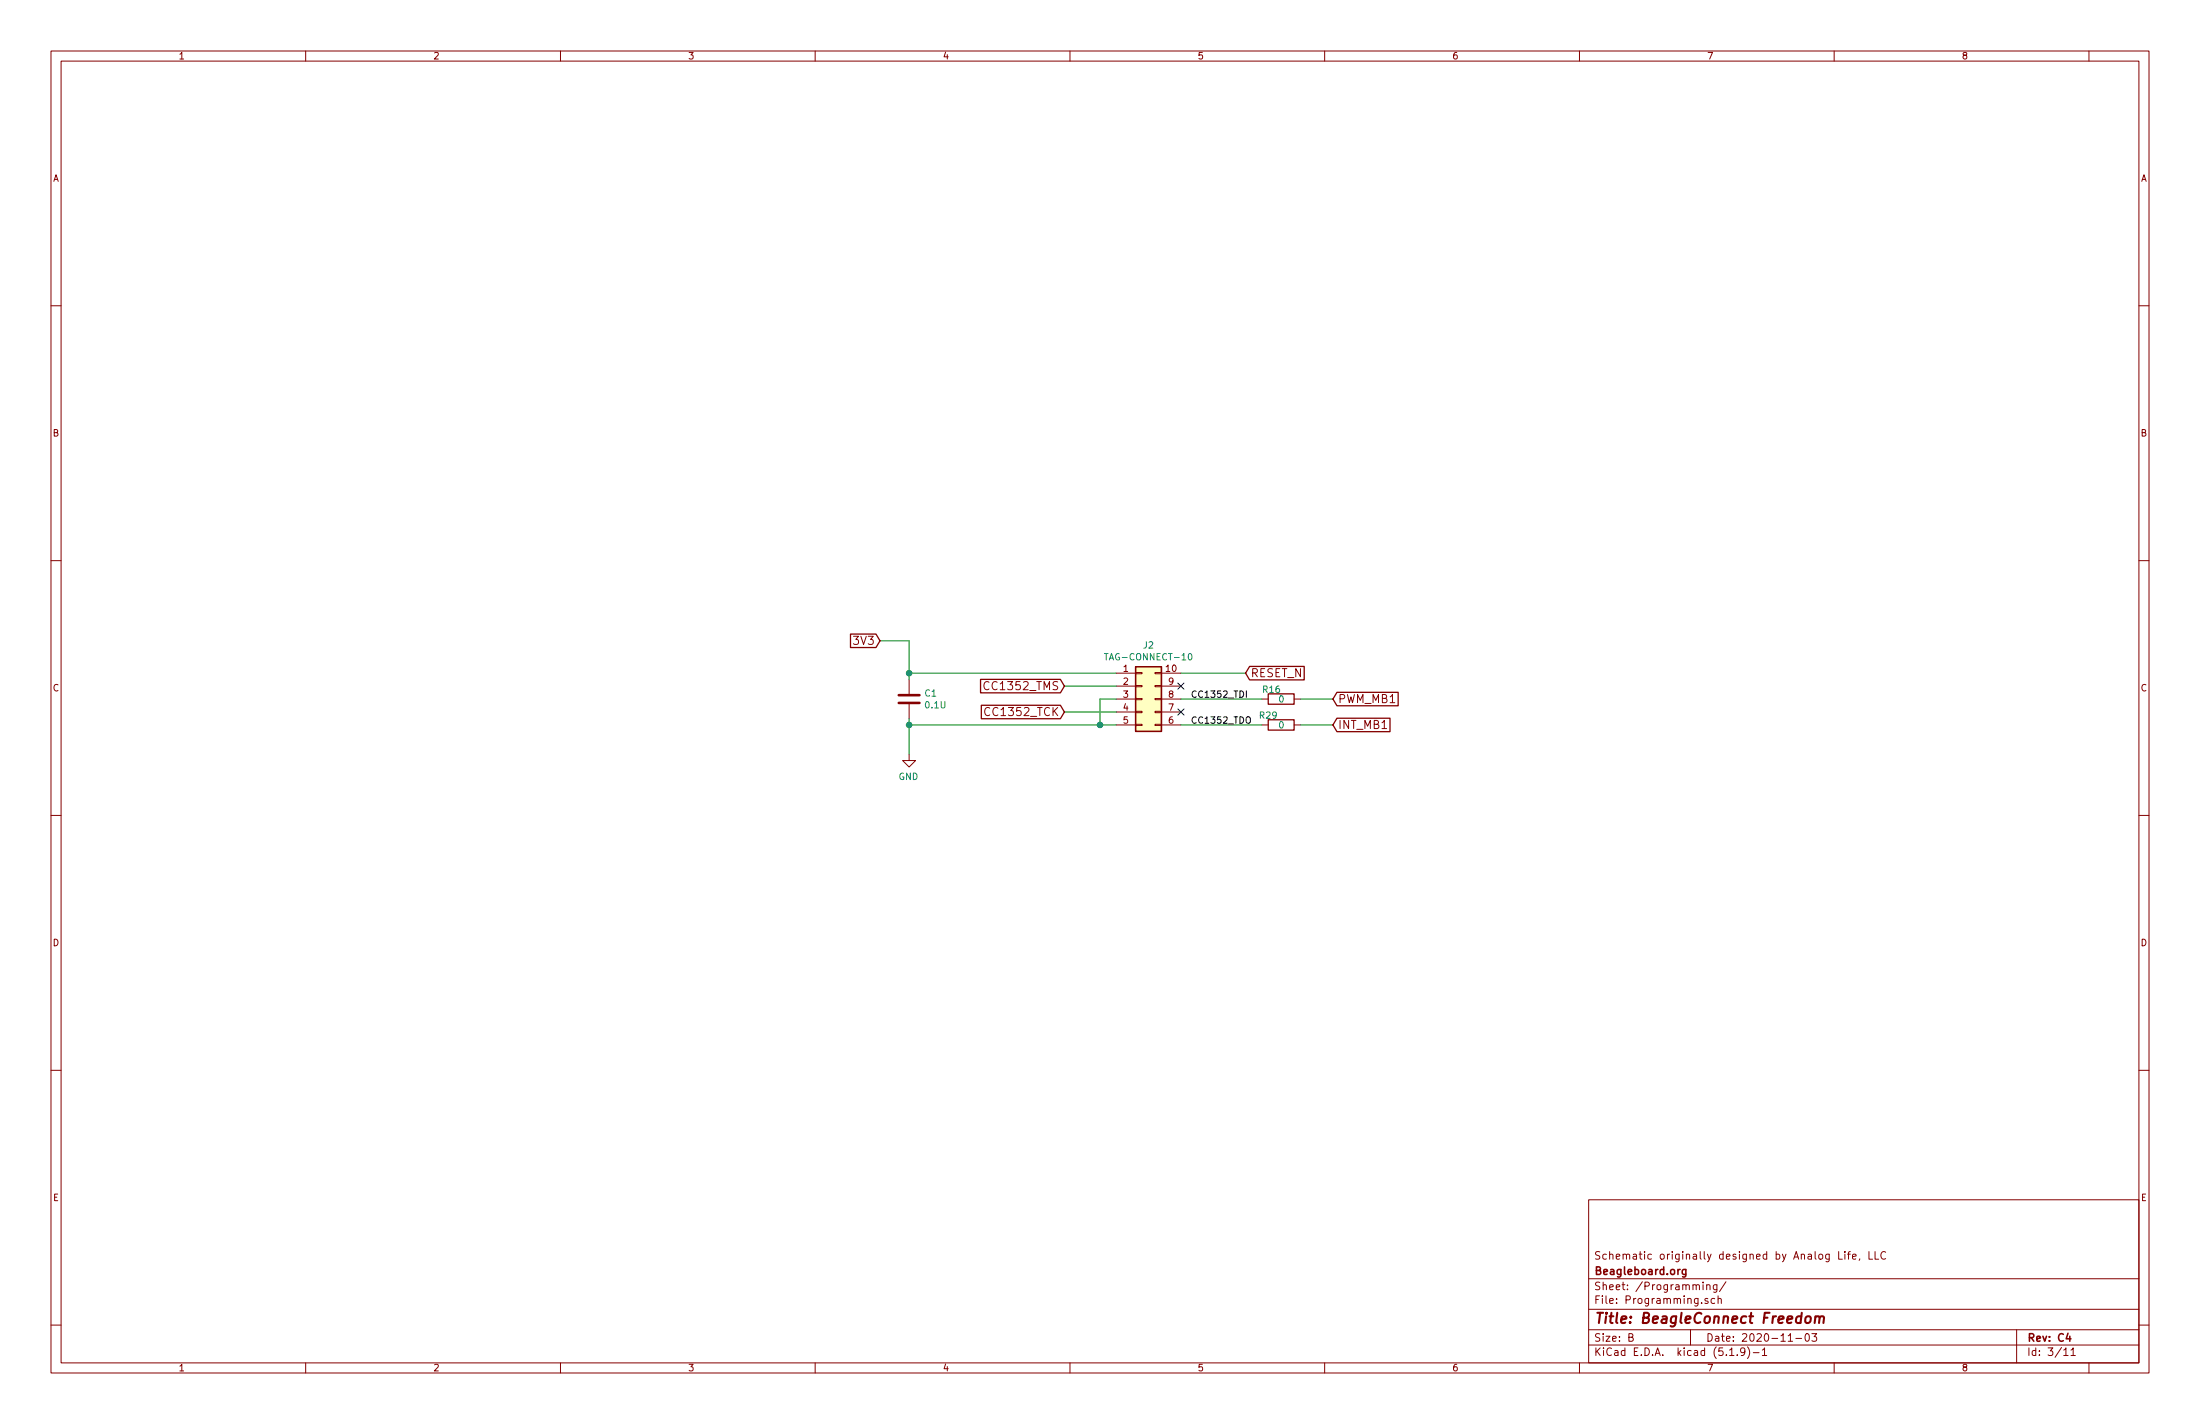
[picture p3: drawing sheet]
EESchema Schematic File Version 4
EELAYER 30 0
EELAYER END
$Descr B 17000 11000
encoding utf-8
Sheet 3 11
Title "BeagleConnect Freedom"
Date "2020-11-03"
Rev "C4"
Comp "Beagleboard.org"
Comment1 "Schematic originally designed by Analog Life, LLC"
Comment2 ""
Comment3 ""
Comment4 ""
$EndDescr
$Comp
L Device:C C?
U 1 1
P 7025 5400
AR Path="/5D08E161" Ref="C?"  Part="1" 
AR Path="/5D062DFA/5D08E161" Ref="C1"  Part="1" 
F 0 "C1" H 7140 5446 50  0000 L CNN
F 1 "0.1U" H 7140 5355 50  0000 L CNN
F 2 "Capacitor_SMD:C_0402_1005Metric" H 7063 5250 50  0001 C CNN
F 3 "~" H 7025 5400 50  0001 C CNN
F 4 "CAP CER 0.1UF 10V X5R 0402" H 7025 5400 50  0001 C CNN "Description"
F 5 "https://www.digikey.com/product-detail/en/samsung-electro-mechanics/CL05A104MP5NNNC/1276-1443-1-ND/3889529" H 7025 5400 50  0001 C CNN "Link1"
F 6 "CL05A104MP5NNNC" H 7025 5400 50  0001 C CNN "MPN1"
F 7 "$0.00315" H 7025 5400 50  0001 C CNN "Standard Price"
F 8 "Samsung Electro-Mechanics" H 7025 5400 50  0001 C CNN "Vendor1"
F 9 "CAP CER 0.1UF 10V X5R 0402" H 7025 5400 50  0001 C CNN "Short Description"
F 10 "" H 7025 5400 50  0001 C CNN "Population"
F 11 "302011121" H 7025 5400 50  0001 C CNN "Seeed PN"
F 12 "CC0402KRX5R6BB104" H 7025 5400 50  0001 C CNN "MPN2"
F 13 "YAGEO" H 7025 5400 50  0001 C CNN "Vendor2"
F 14 "SMD CAP Ceramic 100nF-10V-10%-X5R;0402" H 7025 5400 50  0001 C CNN "Seeed Description"
	1    7025 5400
	1    0    0    -1  
$EndComp
Wire Wire Line
	7025 5200 7025 5250
Connection ~ 7025 5200
Wire Wire Line
	7025 5200 8625 5200
Wire Wire Line
	8625 5300 8225 5300
$Comp
L Connector_Generic:Conn_02x05_Counter_Clockwise J2
U 1 1
P 8825 5400
F 0 "J2" H 8875 5817 50  0000 C CNN
F 1 "TAG-CONNECT-10" H 8875 5726 50  0000 C CNN
F 2 "leash:Tag-Connect-10" H 8825 5400 50  0001 C CNN
F 3 "~" H 8825 5400 50  0001 C CNN
F 4 "N/A" H 8825 5400 50  0001 C CNN "Description"
F 5 "N/A" H 8825 5400 50  0001 C CNN "Link1"
F 6 "N/A" H 8825 5400 50  0001 C CNN "MPN1"
F 7 "DNP" H 8825 5400 50  0001 C CNN "Population"
F 8 "0" H 8825 5400 50  0001 C CNN "Standard Price"
F 9 "Tag Connect, Inc" H 8825 5400 50  0001 C CNN "Vendor1"
F 10 "N/A" H 8825 5400 50  0001 C CNN "Short Description"
F 11 "0" H 8825 5400 50  0001 C CNN "Seeed PN"
	1    8825 5400
	1    0    0    -1  
$EndComp
Wire Wire Line
	8625 5600 8500 5600
Wire Wire Line
	7025 5600 7025 5825
$Comp
L power:GND #PWR?
U 1 1
P 7025 5825
AR Path="/5D4C51BB" Ref="#PWR?"  Part="1" 
AR Path="/5D062DFA/5D4C51BB" Ref="#PWR03"  Part="1" 
F 0 "#PWR03" H 7025 5575 50  0001 C CNN
F 1 "GND" H 7030 5652 50  0000 C CNN
F 2 "" H 7025 5825 50  0001 C CNN
F 3 "" H 7025 5825 50  0001 C CNN
	1    7025 5825
	-1   0    0    -1  
$EndComp
Wire Wire Line
	8625 5500 8225 5500
NoConn ~ 9125 5500
Wire Wire Line
	8625 5400 8500 5400
Wire Wire Line
	8500 5400 8500 5600
Connection ~ 8500 5600
Wire Wire Line
	8500 5600 7025 5600
Wire Wire Line
	7025 5550 7025 5600
Connection ~ 7025 5600
NoConn ~ 9125 5300
Text GLabel 9625 5200 2    63   Input ~ 0
RESET_N
Text GLabel 10300 5400 2    63   Input ~ 0
PWM_MB1
Text GLabel 8225 5300 0    63   Input ~ 0
CC1352_TMS
Text GLabel 8225 5500 0    63   Input ~ 0
CC1352_TCK
Wire Wire Line
	9125 5200 9625 5200
Text GLabel 10300 5600 2    63   Input ~ 0
INT_MB1
Text GLabel 6800 4950 0    63   Input ~ 0
3V3
Wire Wire Line
	6800 4950 7025 4950
Wire Wire Line
	7025 4950 7025 5200
$Comp
L Device:R R?
U 1 1
P 9900 5600
AR Path="/5D062750/6171ADB7" Ref="R?"  Part="1" 
AR Path="/5D062DFA/6171ADB7" Ref="R29"  Part="1" 
F 0 "R29" V 9825 5425 50  0000 L CNN
F 1 "0" V 9900 5575 50  0000 L CNN
F 2 "Resistor_SMD:R_0402_1005Metric" V 9830 5600 50  0001 C CNN
F 3 "~" H 9900 5600 50  0001 C CNN
F 4 "RES 0 OHM JUMPER 1/16W 0402" H 9900 5600 50  0001 C CNN "Description"
F 5 "https://www.digikey.com/product-detail/en/stackpole-electronics-inc/RMCF0402ZT0R00/RMCF0402ZT0R00TR-ND/1756905" H 9900 5600 50  0001 C CNN "Link1"
F 6 "RMCF0402ZT0R00" H 9900 5600 50  0001 C CNN "MPN1"
F 7 "$0.00127" H 9900 5600 50  0001 C CNN "Standard Price"
F 8 "Stackpole Electronics Inc" H 9900 5600 50  0001 C CNN "Vendor1"
F 9 "RES 0 OHM JUMPER 1/16W 0402" H 9900 5600 50  0001 C CNN "Short Description"
F 10 "301010000" H 9900 5600 50  0001 C CNN "Seeed PN"
F 11 "RC0402JR-070RL" H 9900 5600 50  0001 C CNN "MPN2"
F 12 "SMD RES 0R-5%-1/16W;0402" H 9900 5600 50  0001 C CNN "Seeed Description"
F 13 "YAGEO" H 9900 5600 50  0001 C CNN "Vendor2"
	1    9900 5600
	0    1    1    0   
$EndComp
$Comp
L Device:R R?
U 1 1
P 9900 5400
AR Path="/5D062750/6171ADC7" Ref="R?"  Part="1" 
AR Path="/5D062DFA/6171ADC7" Ref="R16"  Part="1" 
F 0 "R16" V 9825 5250 50  0000 L CNN
F 1 "0" V 9900 5375 50  0000 L CNN
F 2 "Resistor_SMD:R_0402_1005Metric" V 9830 5400 50  0001 C CNN
F 3 "~" H 9900 5400 50  0001 C CNN
F 4 "RES 0 OHM JUMPER 1/16W 0402" H 9900 5400 50  0001 C CNN "Description"
F 5 "https://www.digikey.com/product-detail/en/stackpole-electronics-inc/RMCF0402ZT0R00/RMCF0402ZT0R00TR-ND/1756905" H 9900 5400 50  0001 C CNN "Link1"
F 6 "RMCF0402ZT0R00" H 9900 5400 50  0001 C CNN "MPN1"
F 7 "$0.00127" H 9900 5400 50  0001 C CNN "Standard Price"
F 8 "Stackpole Electronics Inc" H 9900 5400 50  0001 C CNN "Vendor1"
F 9 "RES 0 OHM JUMPER 1/16W 0402" H 9900 5400 50  0001 C CNN "Short Description"
F 10 "301010000" H 9900 5400 50  0001 C CNN "Seeed PN"
F 11 "RC0402JR-070RL" H 9900 5400 50  0001 C CNN "MPN2"
F 12 "SMD RES 0R-5%-1/16W;0402" H 9900 5400 50  0001 C CNN "Seeed Description"
F 13 "YAGEO" H 9900 5400 50  0001 C CNN "Vendor2"
	1    9900 5400
	0    1    1    0   
$EndComp
Wire Wire Line
	9125 5400 9750 5400
Wire Wire Line
	9125 5600 9750 5600
Text Label 9200 5400 0    50   ~ 0
CC1352_TDI
Text Label 9200 5600 0    50   ~ 0
CC1352_TDO
Wire Wire Line
	10300 5400 10050 5400
Wire Wire Line
	10050 5600 10300 5600
$EndSCHEMATC
